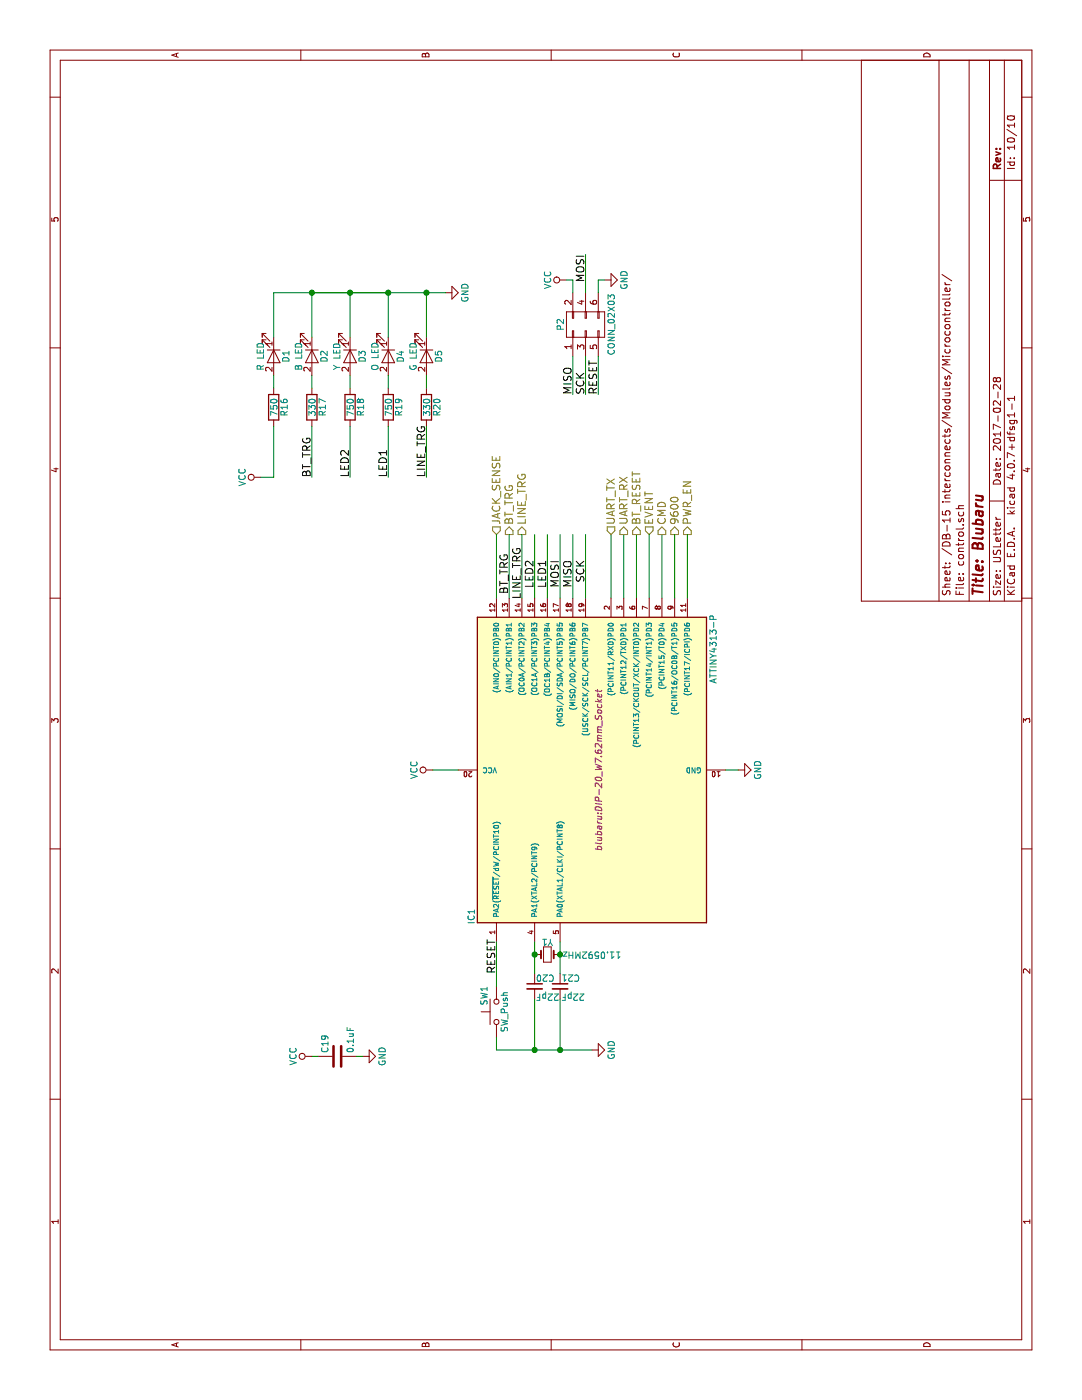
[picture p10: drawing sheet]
EESchema Schematic File Version 2
LIBS:power
LIBS:device
LIBS:transistors
LIBS:conn
LIBS:linear
LIBS:regul
LIBS:74xx
LIBS:cmos4000
LIBS:adc-dac
LIBS:memory
LIBS:xilinx
LIBS:microcontrollers
LIBS:dsp
LIBS:microchip
LIBS:analog_switches
LIBS:motorola
LIBS:texas
LIBS:intel
LIBS:audio
LIBS:interface
LIBS:digital-audio
LIBS:philips
LIBS:display
LIBS:cypress
LIBS:siliconi
LIBS:opto
LIBS:atmel
LIBS:contrib
LIBS:valves
LIBS:blubaru
LIBS:relays
LIBS:switches
LIBS:blubaru-cache
EELAYER 25 0
EELAYER END
$Descr USLetter 11000 8500
encoding utf-8
Sheet 10 10
Title "Blubaru"
Date "2017-02-28"
Rev ""
Comp ""
Comment1 ""
Comment2 ""
Comment3 ""
Comment4 ""
$EndDescr
Wire Wire Line
	6300 5000 6800 5000
Wire Wire Line
	6300 5200 6800 5200
Wire Wire Line
	6300 4900 6800 4900
Wire Wire Line
	6300 4800 6800 4800
Text HLabel 6800 4800 2    60   Input ~ 0
UART_TX
Text HLabel 6800 4900 2    60   Output ~ 0
UART_RX
Text HLabel 6800 5200 2    60   Output ~ 0
CMD
Text HLabel 6800 5100 2    60   Input ~ 0
EVENT
Text HLabel 6800 4000 2    60   Output ~ 0
BT_TRG
$Comp
L LED D3
U 1 1
P 8200 2750
F 0 "D3" H 8200 2850 50  0000 C CNN
F 1 "Y LED" H 8200 2650 50  0000 C CNN
F 2 "blubaru:LED_D3.0mm_Horizontal_O1.27mm_Z6.0mm" H 8200 2750 50  0001 C CNN
F 3 "http://www.kingbrightusa.com/images/catalog/SPEC/WP710A10LZGCK.pdf" H 8200 2750 50  0001 C CNN
F 4 "https://www.bivar.com/portals/0/products/H-10XC-X.pdf" H 8200 2750 60  0001 C CNN "holder datasheet"
	1    8200 2750
	-1   0    0    1   
$EndComp
$Comp
L R R18
U 1 1
P 7800 2750
F 0 "R18" V 7880 2750 50  0000 C CNN
F 1 "750" V 7800 2750 50  0000 C CNN
F 2 "Resistors_THT:R_Axial_DIN0204_L3.6mm_D1.6mm_P5.08mm_Horizontal" V 7730 2750 50  0001 C CNN
F 3 "https://www.seielect.com/Catalog/SEI-CF_CFM.pdf" H 7800 2750 50  0001 C CNN
	1    7800 2750
	0    1    1    0   
$EndComp
Text HLabel 6800 4100 2    60   Output ~ 0
LINE_TRG
Wire Wire Line
	6300 4200 6800 4200
Text HLabel 6800 3900 2    60   Input ~ 0
JACK_SENSE
Wire Wire Line
	6300 5100 6800 5100
$Comp
L R R20
U 1 1
P 7800 3350
F 0 "R20" V 7880 3350 50  0000 C CNN
F 1 "330" V 7800 3350 50  0000 C CNN
F 2 "Resistors_THT:R_Axial_DIN0204_L3.6mm_D1.6mm_P5.08mm_Horizontal" V 7730 3350 50  0001 C CNN
F 3 "https://www.seielect.com/Catalog/SEI-CF_CFM.pdf" H 7800 3350 50  0001 C CNN
	1    7800 3350
	0    1    1    0   
$EndComp
$Comp
L LED D5
U 1 1
P 8200 3350
F 0 "D5" H 8200 3450 50  0000 C CNN
F 1 "G LED" H 8200 3250 50  0000 C CNN
F 2 "blubaru:LED_D3.0mm_Horizontal_O1.27mm_Z6.0mm" H 8200 3350 50  0001 C CNN
F 3 "http://www.kingbrightusa.com/images/catalog/SPEC/WP710A10LVBC-D.pdf" H 8200 3350 50  0001 C CNN
F 4 "https://www.bivar.com/portals/0/products/H-10XC-X.pdf" H 8200 3350 60  0001 C CNN "Holder datasheet"
	1    8200 3350
	-1   0    0    1   
$EndComp
$Comp
L GND #PWR040
U 1 1
P 8700 3500
F 0 "#PWR040" H 8700 3250 50  0001 C CNN
F 1 "GND" H 8700 3350 50  0000 C CNN
F 2 "" H 8700 3500 50  0001 C CNN
F 3 "" H 8700 3500 50  0001 C CNN
	1    8700 3500
	1    0    0    -1  
$EndComp
$Comp
L ATTINY4313-P IC1
U 1 1
P 4950 4700
F 0 "IC1" H 3800 5700 50  0000 C CNN
F 1 "ATTINY4313-P" H 5900 3800 50  0000 C CNN
F 2 "blubaru:DIP-20_W7.62mm_Socket" H 4950 4700 50  0000 C CIN
F 3 "http://www.atmel.com/images/doc8246.pdf" H 4950 4700 50  0001 C CNN
F 4 "http://www.assmann-wsw.com/fileadmin/datasheets/ASS_0810_CO.pdf" H 4950 4700 60  0001 C CNN "Socket"
	1    4950 4700
	1    0    0    -1  
$EndComp
$Comp
L C_Small C20
U 1 1
P 3250 4200
F 0 "C20" H 3260 4270 50  0000 L CNN
F 1 "22pF" H 3260 4120 50  0000 L CNN
F 2 "blubaru:C_Disc_D4.0mm_W2.6mm_P2.50mm" H 3250 4200 50  0001 C CNN
F 3 "http://www.vishay.com/docs/45171/kseries.pdf" H 3250 4200 50  0001 C CNN
	1    3250 4200
	0    1    1    0   
$EndComp
$Comp
L C_Small C21
U 1 1
P 3250 4400
F 0 "C21" H 3260 4470 50  0000 L CNN
F 1 "22pF" H 3260 4320 50  0000 L CNN
F 2 "blubaru:C_Disc_D4.0mm_W2.6mm_P2.50mm" H 3250 4400 50  0001 C CNN
F 3 "http://www.vishay.com/docs/45171/kseries.pdf" H 3250 4400 50  0001 C CNN
	1    3250 4400
	0    1    1    0   
$EndComp
$Comp
L Crystal_Small Y1
U 1 1
P 3500 4300
F 0 "Y1" H 3500 4400 50  0000 C CNN
F 1 "11.0592MHz" H 3850 4300 50  0000 C CNN
F 2 "Crystals:Crystal_HC49-4H_Vertical" H 3500 4300 50  0001 C CNN
F 3 "http://www.ecsxtal.com/store/pdf/hc-49usx.pdf" H 3500 4300 50  0001 C CNN
	1    3500 4300
	0    1    1    0   
$EndComp
Wire Wire Line
	3350 4200 3600 4200
Connection ~ 3500 4200
Wire Wire Line
	3350 4400 3600 4400
Connection ~ 3500 4400
Wire Wire Line
	3150 4200 2750 4200
Wire Wire Line
	2750 3900 2750 4650
Wire Wire Line
	2750 4400 3150 4400
Connection ~ 2750 4400
$Comp
L GND #PWR041
U 1 1
P 2750 4650
F 0 "#PWR041" H 2750 4400 50  0001 C CNN
F 1 "GND" H 2750 4500 50  0000 C CNN
F 2 "" H 2750 4650 50  0000 C CNN
F 3 "" H 2750 4650 50  0000 C CNN
	1    2750 4650
	1    0    0    -1  
$EndComp
$Comp
L GND #PWR042
U 1 1
P 4950 5800
F 0 "#PWR042" H 4950 5550 50  0001 C CNN
F 1 "GND" H 4950 5650 50  0000 C CNN
F 2 "" H 4950 5800 50  0000 C CNN
F 3 "" H 4950 5800 50  0000 C CNN
	1    4950 5800
	1    0    0    -1  
$EndComp
Wire Wire Line
	4950 5700 4950 5800
$Comp
L VCC #PWR043
U 1 1
P 4950 3400
F 0 "#PWR043" H 4950 3250 50  0001 C CNN
F 1 "VCC" H 4950 3550 50  0000 C CNN
F 2 "" H 4950 3400 50  0000 C CNN
F 3 "" H 4950 3400 50  0000 C CNN
	1    4950 3400
	1    0    0    -1  
$EndComp
Wire Wire Line
	4950 3400 4950 3600
$Comp
L SW_Push SW1
U 1 1
P 3050 3900
F 0 "SW1" H 3100 4000 50  0000 L CNN
F 1 "SW_Push" H 3050 3840 50  0000 C CNN
F 2 "blubaru:SW_Tactile_SPST_Angled_PTS645Vx58-2LFS" H 3050 4100 50  0001 C CNN
F 3 "https://www.ckswitches.com/media/1471/pts645.pdf" H 3050 4100 50  0001 C CNN
	1    3050 3900
	1    0    0    -1  
$EndComp
Wire Wire Line
	3600 3900 3250 3900
Wire Wire Line
	2850 3900 2750 3900
Connection ~ 2750 4200
$Comp
L C C19
U 1 1
P 2700 2650
F 0 "C19" H 2725 2750 50  0000 L CNN
F 1 "0.1uF" H 2725 2550 50  0000 L CNN
F 2 "blubaru:C_Disc_D4.0mm_W2.6mm_P2.50mm" H 2738 2500 50  0001 C CNN
F 3 "" H 2700 2650 50  0000 C CNN
	1    2700 2650
	1    0    0    -1  
$EndComp
Wire Wire Line
	2700 2500 2700 2450
$Comp
L GND #PWR044
U 1 1
P 2700 2850
F 0 "#PWR044" H 2700 2600 50  0001 C CNN
F 1 "GND" H 2700 2700 50  0000 C CNN
F 2 "" H 2700 2850 50  0000 C CNN
F 3 "" H 2700 2850 50  0000 C CNN
	1    2700 2850
	1    0    0    -1  
$EndComp
Wire Wire Line
	2700 2800 2700 2850
$Comp
L CONN_02X03 P2
U 1 1
P 8450 4600
F 0 "P2" H 8450 4800 50  0000 C CNN
F 1 "CONN_02X03" H 8450 4400 50  0000 C CNN
F 2 "Pin_Headers:Pin_Header_Straight_2x03_Pitch2.54mm" H 8450 3400 50  0001 C CNN
F 3 "http://cdn.amphenol-icc.com/media/wysiwyg/files/drawing/67996.pdf" H 8450 3400 50  0001 C CNN
	1    8450 4600
	1    0    0    -1  
$EndComp
$Comp
L VCC #PWR045
U 1 1
P 8800 4450
F 0 "#PWR045" H 8800 4300 50  0001 C CNN
F 1 "VCC" H 8800 4600 50  0000 C CNN
F 2 "" H 8800 4450 50  0000 C CNN
F 3 "" H 8800 4450 50  0000 C CNN
	1    8800 4450
	1    0    0    -1  
$EndComp
$Comp
L GND #PWR046
U 1 1
P 8800 4750
F 0 "#PWR046" H 8800 4500 50  0001 C CNN
F 1 "GND" H 8800 4600 50  0000 C CNN
F 2 "" H 8800 4750 50  0000 C CNN
F 3 "" H 8800 4750 50  0000 C CNN
	1    8800 4750
	1    0    0    -1  
$EndComp
Wire Wire Line
	8700 4500 8800 4500
Wire Wire Line
	8800 4500 8800 4450
Wire Wire Line
	8700 4700 8800 4700
Wire Wire Line
	8800 4700 8800 4750
Text HLabel 6800 5000 2    60   Output ~ 0
BT_RESET
Wire Wire Line
	6300 3900 6800 3900
Text HLabel 6800 5400 2    60   Output ~ 0
PWR_EN
Wire Wire Line
	6300 4000 6800 4000
Wire Wire Line
	6300 4100 6800 4100
Text HLabel 6800 5300 2    60   Output ~ 0
9600
Wire Wire Line
	6300 4300 6800 4300
Wire Wire Line
	6300 5300 6800 5300
Wire Wire Line
	6300 5400 6800 5400
Text Label 6600 4300 2    60   ~ 0
LED1
Text Label 6600 4200 2    60   ~ 0
LED2
Text Label 6650 4000 2    60   ~ 0
BT_TRG
Text Label 6700 4100 2    60   ~ 0
LINE_TRG
Wire Wire Line
	6300 4400 6800 4400
Wire Wire Line
	6300 4500 6800 4500
Wire Wire Line
	6300 4600 6800 4600
Text Label 6600 4400 2    60   ~ 0
MOSI
Text Label 6600 4500 2    60   ~ 0
MISO
Text Label 6600 4600 2    60   ~ 0
SCK
Wire Wire Line
	8700 4600 9000 4600
Wire Wire Line
	8200 4500 7900 4500
Wire Wire Line
	8200 4600 7900 4600
Wire Wire Line
	8200 4700 7900 4700
Text Label 7900 4600 0    60   ~ 0
SCK
Text Label 7900 4500 0    60   ~ 0
MISO
Text Label 7900 4700 0    60   ~ 0
RESET
Text Label 3350 3900 0    60   ~ 0
RESET
Text Label 9000 4600 2    60   ~ 0
MOSI
$Comp
L LED D2
U 1 1
P 8200 2450
F 0 "D2" H 8200 2550 50  0000 C CNN
F 1 "B LED" H 8200 2350 50  0000 C CNN
F 2 "blubaru:LED_D3.0mm_Horizontal_O1.27mm_Z6.0mm" H 8200 2450 50  0001 C CNN
F 3 "http://www.kingbrightusa.com/images/catalog/SPEC/WP710A10LVBC-D.pdf" H 8200 2450 50  0001 C CNN
F 4 "https://www.bivar.com/portals/0/products/H-10XC-X.pdf" H 8200 2450 60  0001 C CNN "Holder datasheet"
	1    8200 2450
	-1   0    0    1   
$EndComp
$Comp
L LED D4
U 1 1
P 8200 3050
F 0 "D4" H 8200 3150 50  0000 C CNN
F 1 "O LED" H 8200 2950 50  0000 C CNN
F 2 "blubaru:LED_D3.0mm_Horizontal_O1.27mm_Z6.0mm" H 8200 3050 50  0001 C CNN
F 3 "http://www.kingbrightusa.com/images/catalog/SPEC/WP710A10LSECK-J4.pdf" H 8200 3050 50  0001 C CNN
F 4 "https://www.bivar.com/portals/0/products/H-10XC-X.pdf" H 8200 3050 60  0001 C CNN "Holder datasheet"
	1    8200 3050
	-1   0    0    1   
$EndComp
$Comp
L R R17
U 1 1
P 7800 2450
F 0 "R17" V 7880 2450 50  0000 C CNN
F 1 "330" V 7800 2450 50  0000 C CNN
F 2 "Resistors_THT:R_Axial_DIN0204_L3.6mm_D1.6mm_P5.08mm_Horizontal" V 7730 2450 50  0001 C CNN
F 3 "" H 7800 2450 50  0000 C CNN
	1    7800 2450
	0    1    1    0   
$EndComp
$Comp
L R R19
U 1 1
P 7800 3050
F 0 "R19" V 7880 3050 50  0000 C CNN
F 1 "750" V 7800 3050 50  0000 C CNN
F 2 "Resistors_THT:R_Axial_DIN0204_L3.6mm_D1.6mm_P5.08mm_Horizontal" V 7730 3050 50  0001 C CNN
F 3 "" H 7800 3050 50  0000 C CNN
	1    7800 3050
	0    1    1    0   
$EndComp
$Comp
L R R16
U 1 1
P 7800 2150
F 0 "R16" V 7880 2150 50  0000 C CNN
F 1 "750" V 7800 2150 50  0000 C CNN
F 2 "Resistors_THT:R_Axial_DIN0204_L3.6mm_D1.6mm_P5.08mm_Horizontal" V 7730 2150 50  0001 C CNN
F 3 "" H 7800 2150 50  0000 C CNN
	1    7800 2150
	0    1    1    0   
$EndComp
$Comp
L LED D1
U 1 1
P 8200 2150
F 0 "D1" H 8200 2250 50  0000 C CNN
F 1 "R LED" H 8200 2050 50  0000 C CNN
F 2 "blubaru:LED_D3.0mm_Horizontal_O1.27mm_Z6.0mm" H 8200 2150 50  0001 C CNN
F 3 "http://www.kingbrightusa.com/images/catalog/SPEC/WP710A10LSECK-J3.pdf" H 8200 2150 50  0001 C CNN
F 4 "https://www.bivar.com/portals/0/products/H-10XC-X.pdf" H 8200 2150 60  0001 C CNN "Holder datasheet"
	1    8200 2150
	-1   0    0    1   
$EndComp
Wire Wire Line
	8350 2150 8700 2150
Wire Wire Line
	8700 2150 8700 3500
Wire Wire Line
	8700 2450 8700 3050
Wire Wire Line
	8700 3050 8350 3050
Connection ~ 8700 3050
Wire Wire Line
	8350 2750 8700 2750
Connection ~ 8700 2750
Wire Wire Line
	8350 3350 8700 3350
Connection ~ 8700 3350
Wire Wire Line
	8350 2450 8700 2450
Connection ~ 8700 2450
Wire Wire Line
	7950 2150 8050 2150
Wire Wire Line
	7950 3050 8050 3050
Wire Wire Line
	7950 2750 8050 2750
Wire Wire Line
	7950 3350 8050 3350
Wire Wire Line
	7950 2450 8050 2450
Wire Wire Line
	7250 2150 7650 2150
Wire Wire Line
	7650 3050 7250 3050
Wire Wire Line
	7650 2750 7250 2750
Wire Wire Line
	7650 3350 7250 3350
Wire Wire Line
	7650 2450 7250 2450
$Comp
L VCC #PWR047
U 1 1
P 7250 2050
F 0 "#PWR047" H 7250 1900 50  0001 C CNN
F 1 "VCC" H 7250 2200 50  0000 C CNN
F 2 "" H 7250 2050 50  0000 C CNN
F 3 "" H 7250 2050 50  0000 C CNN
	1    7250 2050
	1    0    0    -1  
$EndComp
Wire Wire Line
	7250 2050 7250 2150
Text Label 7250 3350 0    60   ~ 0
LINE_TRG
Text Label 7250 2450 0    60   ~ 0
BT_TRG
Text Label 7250 3050 0    60   ~ 0
LED1
Text Label 7250 2750 0    60   ~ 0
LED2
$Comp
L VCC #PWR048
U 1 1
P 2700 2450
F 0 "#PWR048" H 2700 2300 50  0001 C CNN
F 1 "VCC" H 2700 2600 50  0000 C CNN
F 2 "" H 2700 2450 50  0000 C CNN
F 3 "" H 2700 2450 50  0000 C CNN
	1    2700 2450
	1    0    0    -1  
$EndComp
$EndSCHEMATC
